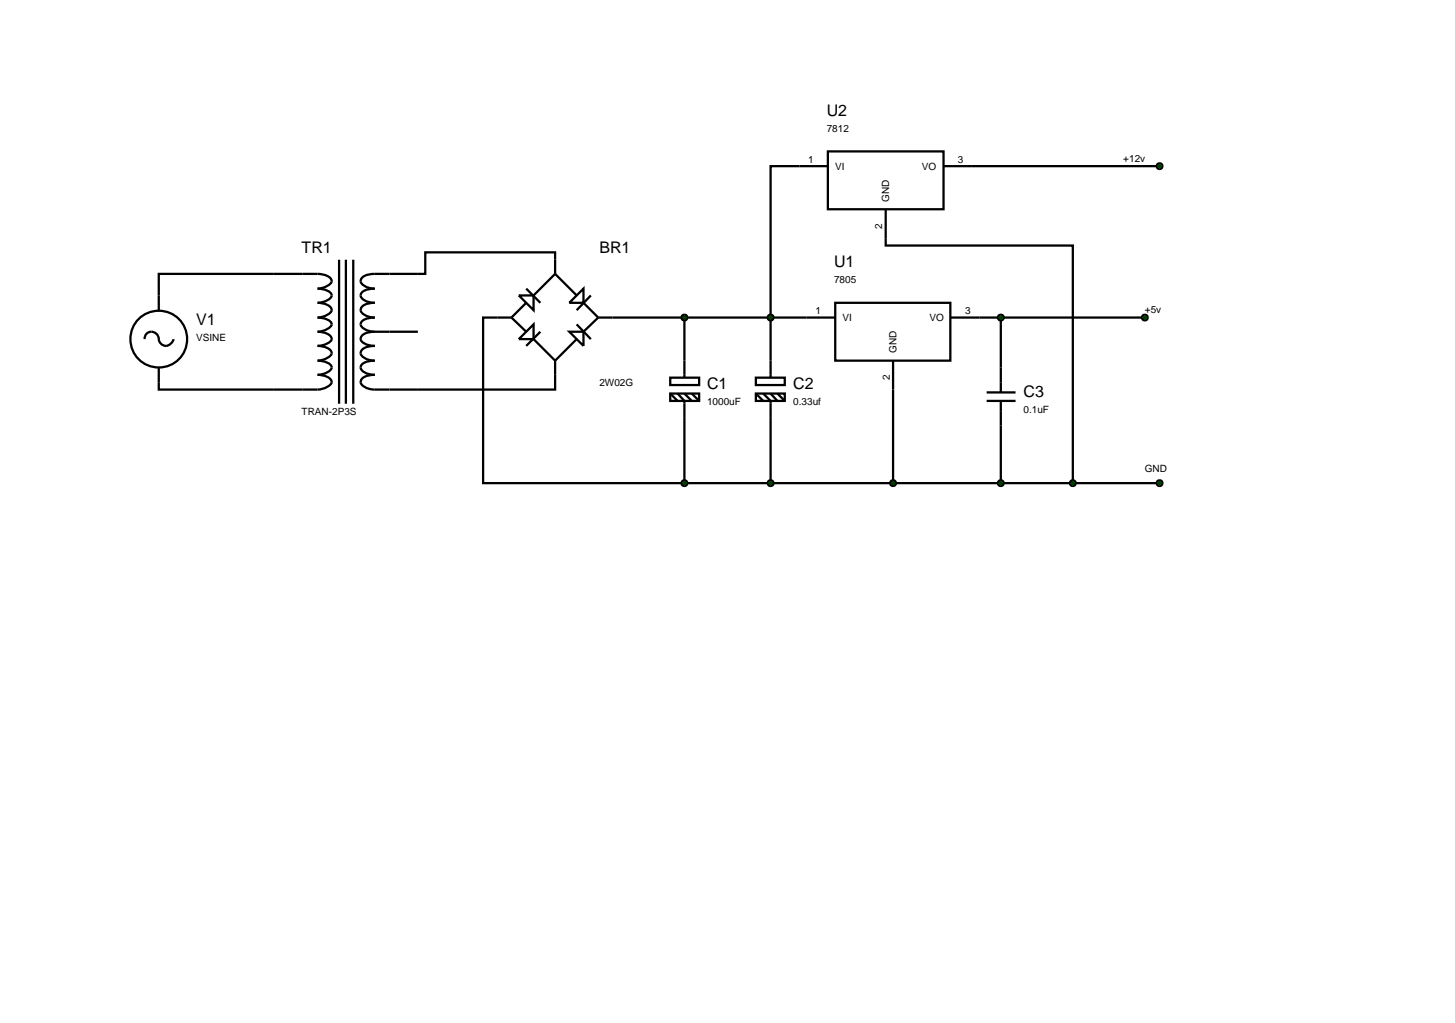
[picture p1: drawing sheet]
<svg xmlns="http://www.w3.org/2000/svg" width="257mm" height="180mm" viewBox="0 0 257 180" stroke-linecap="round" stroke-linejoin="round" font-family="sans-serif">
<g fill="none" stroke="#000" stroke-width=".4">
<path d="M141 29.3h-5.1v34.3M171.4 29.3h33.1M25.5 59.8a1.25 1.25 0 0 1 1.2-1.3 1.25 1.25 0 0 1 1.3 1.3 1.3 1.3 0 0 0 1.3 1.2 1.3 1.3 0 0 0 1.3-1.2M28 54.7v-6.4h28a3.1 3.1 0 0 1 2.4 .9 .9 .9 0 0 1-.7 1.2l-1.1 .4-.6 .1a3.3 3.3 0 0 1 2.4 .9 .9 .9 0 0 1-.7 1.2l-1.1 .3-.6 .1a3.1 3.1 0 0 1 2.4 .9 .9 .9 0 0 1-.7 1.2l-1.1 .4-.6 .1a3.3 3.3 0 0 1 2.4 .9l.1 .3a2.73 2.73 0 0 1-2.5 1.3 3.1 3.1 0 0 1 2.4 .9l.1 .4a2.7 2.7 0 0 1-2.5 1.2 3.1 3.1 0 0 1 2.4 .9 .9 .9 0 0 1-.7 1.2l-1.1 .4-.6 .1a3.3 3.3 0 0 1 2.4 .9 .9 .9 0 0 1-.7 1.2l-1.1 .3-.6 .1a3.1 3.1 0 0 1 2.4 .9 .9 .9 0 0 1-.7 1.2l-1.1 .4-.6 .1h-28v-3.9M59.8 45.8v25.4M61 45.8v25.4M62.3 45.8v25.4M66.1 58.5a2.77 2.77 0 0 0-2.4 .9 .87 .87 0 0 0 .6 1.2l1.1 .3 .7 .1a2.77 2.77 0 0 0-2.4 .9 .93 .93 0 0 0 .6 1.2l1.1 .4 .7 .1a2.92 2.92 0 0 0-2.4 .9 .93 .93 0 0 0 .6 1.2l1.1 .3 .7 .1a2.77 2.77 0 0 0-2.4 .9 .93 .93 0 0 0 .6 1.2l1.1 .4 .7 .1h31.8v-5.1M66.1 58.5h7.6M90.2 56h-5v29.2h35.5M90.2 56l2.6 2.5M91.5 52.1h2.6v2.6z"/>
<path d="M91.5 59.8l2.6-2.6v2.6zM92.8 50.9l2.5 2.5M92.8 53.4l-2.6 2.6M94.1 59.8l3.8 3.8M95.3 58.5l-2.5 2.5M97.9 48.3v-3.8h-22.9v3.8h-8.9a2.77 2.77 0 0 0-2.4 .9 .93 .93 0 0 0 .6 1.2l1.1 .4 .7 .1a2.92 2.92 0 0 0-2.4 .9 .93 .93 0 0 0 .6 1.2l1.1 .3 .7 .1a2.77 2.77 0 0 0-2.4 .9 .93 .93 0 0 0 .6 1.2l1.1 .4 .7 .1a2.92 2.92 0 0 0-2.4 .9 .9 .9 0 0 0 .6 1.1l1.1 .4 .7 .1M97.9 48.3l-3.8 3.8M97.9 48.3l3.8 3.8M100.4 58.5h2.5v2.5zM100.4 53.4l2.5-2.5v2.5zM101.7 57.2l2.5 2.6M101.7 59.8l-3.8 3.8"/>
<path d="M102.9 53.4l2.6 2.6M104.2 52.1l-2.5 2.6M105.5 56h36.7M105.5 56l-2.6 2.5M120.7 56v7.6M156.2 42v1.3h33v41.9M172.7 56h29.2M176.5 56v8.8M120.7 73.7v11.5M135.9 73.7v11.5M157.5 68.7v16.5M176.5 75v10.2"/>
<path d="M120.7 85.2h83.8"/>
<circle cx="28" cy="59.8" r="5"/>
</g>
<path d="M204.2 84.8l.3-.1-.5 .5zM204.5 84.7l.4 .2 .1 .3zM205 85.2l-.1 .3-.4 .2zM204 85.2l.5 .5-.4-.2z" fill="#004000" stroke="#000" stroke-width=".4"/>
<path d="M204.5 84.7l.5 .5-.5 .5-.5-.5z" fill="#004000"/>
<path d="M118.2 66.6h5.1v1.3h-5.1zM118.2 69.4h5.1v1.3h-5.1zM118.2 69.4l1.3 1.3M119.5 69.4l1.2 1.3v3M120.7 63.6v3M120.7 69.4l1.3 1.3M122 69.4l1.3 1.3" fill="none" stroke="#000" stroke-width=".4"/>
<path d="M120.4 84.8l.3-.1-.5 .5zM120.7 84.7l.4 .2 .1 .3zM121.2 85.2l-.1 .3-.4 .2zM120.2 85.2l.5 .5-.3-.1z" fill="#004000" stroke="#000" stroke-width=".4"/>
<path d="M120.2 85.2l.5-.5 .5 .5-.5 .5z" fill="#004000"/>
<path d="M142.2 56h5.1M147.3 53.4h20.3v10.2h-20.3zM167.6 56h5.1M157.5 63.6v5.1" fill="none" stroke="#000" stroke-width=".4"/>
<g fill="#004000" stroke="#000" stroke-width=".4">
<path d="M120.3 55.7l.4-.2-.5 .5zM120.7 55.5l.4 .2 .1 .3zM121.2 56l-.1 .3-.4 .2zM120.2 56l.5 .5-.3-.1z"/>
<path d="M157.2 84.8l.3-.1-.5 .5zM157.5 84.7l.4 .2 .1 .3zM157.5 85.7l.5-.5-.1 .3zM157 85.2l.5 .5-.3-.1z"/>
</g>
<g fill="#004000">
<path d="M120.2 56l.5-.5 .5 .5-.5 .5z"/>
<path d="M157 85.2l.5-.5 .5 .5-.5 .5z"/>
</g>
<path d="M133.3 66.6h5.1v1.3h-5.1zM133.3 69.4h5.1v1.3h-5.1zM133.3 69.4l1.3 1.3M134.6 69.4l1.3 1.3v3M135.9 63.6v3M135.9 69.4l1.2 1.3M137.1 69.4l1.3 1.3" fill="none" stroke="#000" stroke-width=".4"/>
<g fill="#004000" stroke="#000" stroke-width=".4">
<path d="M135.5 55.7l.4-.2-.5 .5zM135.9 55.5l.3 .1 .2 .4zM135.9 56.5l.5-.5-.2 .4zM135.4 56l.5 .5-.4-.2z"/>
<path d="M135.6 84.8l.3-.1-.5 .5zM135.9 84.7l.3 .1 .2 .4zM135.9 85.7l.5-.5-.2 .4zM135.4 85.2l.5 .5-.4-.2z"/>
</g>
<g fill="#004000">
<path d="M135.4 56l.5-.5 .5 .5-.5 .5z"/>
<path d="M135.9 84.7l.5 .5-.5 .5-.5-.5z"/>
</g>
<path d="M174 70.7h5.1M174 69.2h5.1M176.5 64.8v4.4M176.5 70.7v4.3" fill="none" stroke="#000" stroke-width=".4"/>
<g fill="#004000" stroke="#000" stroke-width=".4">
<path d="M176.2 84.8l.3-.1-.5 .5zM176.5 84.7l.4 .2 .1 .3zM177 85.2l-.1 .3-.4 .2zM176 85.2l.5 .5-.4-.2z"/>
<path d="M176.2 55.6l.3-.1-.5 .5zM176.5 55.5l.3 .1 .2 .4zM176.5 56.5l.5-.5-.1 .3zM176 56l.5 .5-.4-.2z"/>
<path d="M201.5 55.7l.4-.2-.5 .5zM201.9 55.5l.4 .2 .1 .3zM202.4 56l-.1 .3-.4 .2zM201.4 56l.5 .5-.4-.2z"/>
</g>
<g fill="#004000">
<path d="M176.5 84.7l.5 .5-.5 .5-.5-.5z"/>
<path d="M176 56l.5-.5 .5 .5-.5 .5z"/>
<path d="M201.4 56l.5-.5 .5 .5-.5 .5z"/>
</g>
<path d="M141 29.3h5M146 26.7h20.4v10.2h-20.4zM156.2 36.9v5.1M166.4 29.3h5" fill="none" stroke="#000" stroke-width=".4"/>
<g fill="#004000" stroke="#000" stroke-width=".4">
<path d="M188.9 84.8l.3-.1-.5 .5zM189.2 84.7l.4 .2 .1 .3zM189.7 85.2l-.1 .3-.4 .2zM188.7 85.2l.5 .5-.4-.2z"/>
<path d="M204.1 29l.4-.2-.5 .5zM204.5 28.8l.4 .2 .1 .3zM205 29.3l-.1 .3-.4 .2zM204 29.3l.5 .5-.4-.2z"/>
</g>
<g fill="#004000">
<path d="M189.2 84.7l.5 .5-.5 .5-.5-.5z"/>
<path d="M204 29.3l.5-.5 .5 .5-.5 .5z"/>
</g>
<g font-size="2.8">
<text x="145.8" y="20.5">U2</text>
<text x="53.2" y="44.7">TR1</text>
<text x="105.7" y="44.7">BR1</text>
<text x="147.1" y="47.1">U1</text>
<text x="34.6" y="57.3">V1</text>
<text x="124.7" y="68.7">C1</text>
<text x="139.9" y="68.7">C2</text>
<text x="180.5" y="70">C3</text>
</g>
<g font-size="1.8">
<text x="145.8" y="23.3">7812</text>
<text x="142.5" y="28.7">1</text>
<text x="147.3" y="29.9">VI</text>
<text x="162.6" y="29.9">VO</text>
<text x="168.9" y="28.7">3</text>
<text x="198.1" y="28.5">+12v</text>
<text x="156.8" y="35.6" transform="rotate(-90 156.8 35.6)">GND</text>
<text x="155.6" y="40.4" transform="rotate(-90 155.6 40.4)">2</text>
<text x="147.1" y="49.9">7805</text>
<text x="143.8" y="55.4">1</text>
<text x="148.6" y="56.6">VI</text>
<text x="163.9" y="56.6">VO</text>
<text x="170.2" y="55.4">3</text>
<text x="201.9" y="55.2">+5v</text>
<text x="34.6" y="60.1">VSINE</text>
<text x="158.1" y="62.3" transform="rotate(-90 158.1 62.3)">GND</text>
<text x="105.7" y="68.1">2W02G</text>
<text x="124.7" y="71.5">1000uF</text>
<text x="139.9" y="71.5">0.33uf</text>
<text x="156.9" y="67.1" transform="rotate(-90 156.9 67.1)">2</text>
<text x="53.2" y="73.2">TRAN-2P3S</text>
<text x="180.5" y="72.8">0.1uF</text>
<text x="201.9" y="83.2">GND</text>
</g>
</svg>
